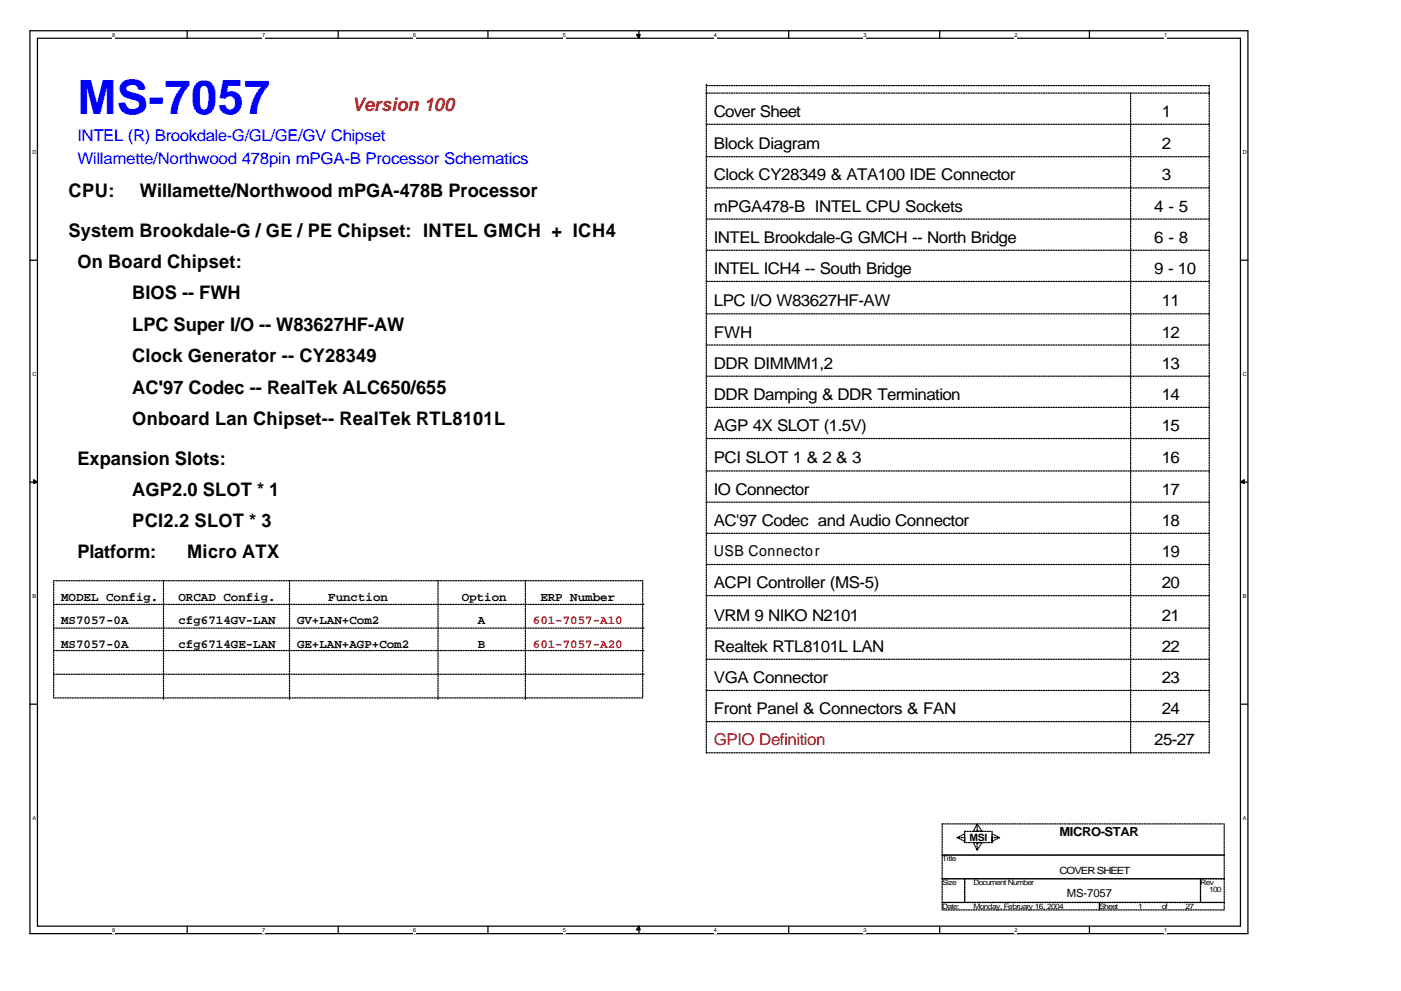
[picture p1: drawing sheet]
<svg xmlns="http://www.w3.org/2000/svg" width="297mm" height="210mm" viewBox="0 0 297 210" stroke-linecap="round" stroke-linejoin="round" font-family="sans-serif">
<path d="M6.3 6.5h258.3v191.6h-258.3zM7.9 8.1h255.1v188.4h-255.1z" fill="none" stroke="#000" stroke-width=".26"/>
<g fill="#fff">
<path d="M23.8 6.8h.5v1.3h-.5z"/>
<path d="M23.8 196.8h.5v1.3h-.5z"/>
</g>
<path d="M39.7 6.5v1.6M39.7 196.5v1.6" fill="none" stroke="#000" stroke-width=".26"/>
<g fill="#fff">
<path d="M55.6 6.8h.5v1.3h-.5z"/>
<path d="M55.6 196.8h.5v1.3h-.5z"/>
</g>
<path d="M71.7 6.5v1.6M71.7 196.5v1.6" fill="none" stroke="#000" stroke-width=".26"/>
<g fill="#fff">
<path d="M87.6 6.8h.5v1.3h-.5z"/>
<path d="M87.6 196.8h.5v1.3h-.5z"/>
</g>
<path d="M103.5 6.5v1.6M103.5 196.5v1.6" fill="none" stroke="#000" stroke-width=".26"/>
<g fill="#fff">
<path d="M119.3 6.8h.6v1.3h-.6z"/>
<path d="M119.3 196.8h.6v1.3h-.6z"/>
</g>
<path d="M135.5 6.5v1.6M135.5 196.5v1.6" fill="none" stroke="#000" stroke-width=".26"/>
<g fill="#000" stroke="#000" stroke-width=".26">
<path d="M134.9 7.3h.8l-.2 .8z" fill-rule="evenodd"/>
<path d="M135.5 196.5l.2 .8h-.8z" fill-rule="evenodd"/>
</g>
<g fill="#fff">
<path d="M151.3 6.8h.6v1.3h-.6z"/>
<path d="M151.3 196.8h.6v1.3h-.6z"/>
</g>
<path d="M167.2 6.5v1.6M167.2 196.5v1.6" fill="none" stroke="#000" stroke-width=".26"/>
<g fill="#fff">
<path d="M183.1 6.8h.5v1.3h-.5z"/>
<path d="M183.1 196.8h.5v1.3h-.5z"/>
</g>
<path d="M199.2 6.5v1.6M199.2 196.5v1.6" fill="none" stroke="#000" stroke-width=".26"/>
<g fill="#fff">
<path d="M215.1 6.8h.5v1.3h-.5z"/>
<path d="M215.1 196.8h.5v1.3h-.5z"/>
</g>
<path d="M231 6.5v1.6M231 196.5v1.6" fill="none" stroke="#000" stroke-width=".26"/>
<g fill="#fff">
<path d="M246.9 6.8h.5v1.3h-.5z"/>
<path d="M246.9 196.8h.5v1.3h-.5z"/>
<path d="M6.9 31.7h.8v1.3h-.8z"/>
<path d="M263.5 31.7h.8v1.3h-.8z"/>
<path d="M6.9 78.8h.8v1.3h-.8z"/>
<path d="M263.5 78.8h.8v1.3h-.8z"/>
</g>
<path d="M6.3 55.2h1.6M263 55.2h1.6" fill="none" stroke="#000" stroke-width=".26"/>
<g fill="#fff">
<path d="M6.9 125.9h.8v1.3h-.8z"/>
<path d="M263.5 125.9h.8v1.3h-.8z"/>
</g>
<path d="M6.3 102.3h1.6M263 102.3h1.6" fill="none" stroke="#000" stroke-width=".26"/>
<g fill="#000" stroke="#000" stroke-width=".26">
<path d="M7.1 101.8l.8 .5-.8 .3z" fill-rule="evenodd"/>
<path d="M263 102.3l.8-.5v.8z" fill-rule="evenodd"/>
</g>
<g fill="#fff">
<path d="M6.9 172.9h.8v1.4h-.8z"/>
<path d="M263.5 172.9h.8v1.4h-.8z"/>
</g>
<path d="M6.3 149.4h1.6M263 149.4h1.6" fill="none" stroke="#000" stroke-width=".26"/>
<g fill="none" stroke="#000" stroke-width=".26" stroke-dasharray=".3 .3 .3 .3 .3 .3 .3 .3">
<path d="M149.8 19.8h106.8M149.8 18.2h106.8M149.8 19.8v-1.9M239.7 19.8v140.2M256.4 18.2v1.8M256.4 19.8v140.2M149.8 39.9h106.8M149.8 33.2h106.8M149.8 26.4h106.8M149.8 46.5h106.8M149.8 59.7h106.8M149.8 53.1h106.8"/>
<path d="M149.8 79.8h106.8M149.8 73.2h106.8M149.8 66.6h106.8M149.8 86.4h106.8M149.8 99.9h106.8M149.8 93h106.8M149.8 113.2h106.8M149.8 119.8h106.8M149.8 106.5h106.8M11.4 128.2h125.1M11.4 133.3h125.1M11.4 138h125.1"/>
<path d="M11.4 123.2h124.9M34.7 123.2v25.1M61.4 123.2v25.1M92.9 123.2v25.1M111.4 123.2v25.1M136.3 123.2v24.9M149.8 139.9h106.8M149.8 133.3h106.8M149.8 126.4h106.8M11.4 143.1h125.1M11.4 148.1v-24.9M136.3 148.1h-124.9"/>
<path d="M149.8 153.1h106.8M149.8 146.5h106.8M149.8 159.7h106.8M149.8 159.7v-140.2M199.8 174.8h59.8M204.5 178.5v-1.6l-1.6 .8h1.6v.8l-1.6-.8M204.5 176.4h5.8M204.5 178.8v-2.4M208.2 176.4h-1.8l.8-1.6v1.6h1l-1-1.6M208.2 178.8h-1.8l.8 1.6v-1.6h1l-1 1.6M210.3 178.5v-1.6l1.6 .8h-1.6v.8l1.6-.8M210.3 176.4v2.4"/>
<path d="M210.3 178.8h-5.8M259.6 174.8v6.6M199.8 181.4v-6.6M199.8 181.4h59.8M199.8 186.4v-5M199.8 186.4h4.7M199.8 191.5v-5.1M199.8 191.5h33.3M199.8 193.1v-1.6M204.5 186.4v5.1M204.5 191.5h-4.7M204.5 186.4h50"/>
<path d="M204.5 191.5v-5.1M233.1 191.5v1.6M233.1 193.1h-33.3M233.1 191.5h26.5M233.1 193.1v-1.6M254.5 186.4v5.1M254.5 191.5h-50M254.5 186.4h5.1M254.5 191.5v-5.1M259.6 181.4h-59.8M259.6 181.4v5M259.6 186.4h-59.8"/>
<path d="M259.6 186.4v5.1M259.6 191.5h-5.1M259.6 191.5v1.6M259.6 193.1h-26.5"/>
</g>
<text font-size="10.1" fill="#00f" x="16.4" y="24.3">MS-7057</text>
<text font-size="4" fill="#f00" x="74.6" y="23.5">Version 100</text>
<g font-size="4">
<text x="14.6" y="41.7">CPU:</text>
<text x="29.6" y="41.7">Willamette/Northwood mPGA-478B Processor</text>
<text x="14.6" y="50.2">System Brookdale-G / GE / PE Chipset: INTEL GMCH + ICH4</text>
<text x="16.4" y="56.8">On Board Chipset:</text>
<text x="28" y="63.4">BIOS -- FWH</text>
<text x="28" y="70.3">LPC Super I/O -- W83627HF-AW</text>
<text x="28" y="76.9">Clock Generator -- CY28349</text>
<text x="28" y="83.5">AC'97 Codec -- RealTek ALC650/655</text>
<text x="28" y="90.1">Onboard Lan Chipset-- RealTek RTL8101L</text>
<text x="16.4" y="98.6">Expansion Slots:</text>
<text x="28" y="105.2">AGP2.0 SLOT * 1</text>
<text x="28" y="111.8">PCI2.2 SLOT * 3</text>
<text x="16.4" y="118.4">Platform:</text>
<text x="39.7" y="118.4">Micro ATX</text>
</g>
<g font-size="3.4" fill="#00f">
<text x="16.4" y="29.8">INTEL (R) Brookdale-G/GL/GE/GV Chipset</text>
<text x="16.4" y="34.8">Willamette/Northwood 478pin mPGA-B Processor Schematics</text>
</g>
<g font-size="3.4">
<text x="151.3" y="24.8">Cover Sheet</text>
<text x="246.3" y="24.8">1</text>
<text x="151.3" y="31.7">Block Diagram</text>
<text x="246.3" y="31.7">2</text>
<text x="151.3" y="38.3">Clock CY28349 &amp; ATA100 IDE Connector</text>
<text x="246.3" y="38.3">3</text>
<text x="151.3" y="44.9">mPGA478-B INTEL CPU Sockets</text>
<text x="244.7" y="44.9">4 - 5</text>
<text x="151.3" y="51.5">INTEL Brookdale-G GMCH -- North Bridge</text>
<text x="244.7" y="51.5">6 - 8</text>
<text x="151.3" y="58.1">INTEL ICH4 -- South Bridge</text>
<text x="244.7" y="58.1">9 - 10</text>
<text x="151.3" y="65">LPC I/O W83627HF-AW</text>
<text x="246.3" y="65">11</text>
<text x="151.3" y="71.6">FWH</text>
<text x="246.3" y="71.6">12</text>
<text x="151.3" y="78.2">DDR DIMMM1,2</text>
<text x="246.3" y="78.2">13</text>
<text x="151.3" y="84.8">DDR Damping &amp; DDR Termination</text>
<text x="246.3" y="84.8">14</text>
<text x="151.3" y="91.5">AGP 4X SLOT (1.5V)</text>
<text x="246.3" y="91.5">15</text>
<text x="151.3" y="98.3">PCI SLOT 1 &amp; 2 &amp; 3</text>
<text x="246.3" y="98.3">16</text>
<text x="151.3" y="105">IO Connector</text>
<text x="246.3" y="105">17</text>
<text x="151.3" y="111.6">AC'97 Codec and Audio Connector</text>
<text x="246.3" y="111.6">18</text>
<text x="246.3" y="118.2">19</text>
<text x="151.3" y="124.8">ACPI Controller (MS-5)</text>
<text x="246.3" y="124.8">20</text>
<text x="151.3" y="131.7">VRM 9 NIKO N2101</text>
<text x="246.3" y="131.7">21</text>
<text x="151.3" y="138.3">Realtek RTL8101L LAN</text>
<text x="246.3" y="138.3">22</text>
<text x="151.3" y="144.9">VGA Connector</text>
<text x="246.3" y="144.9">23</text>
<text x="151.3" y="151.5">Front Panel &amp; Connectors &amp; FAN</text>
<text x="246.3" y="151.5">24</text>
<text x="244.7" y="158.1">25-27</text>
</g>
<text font-size="3.4" fill="#f00" x="151.3" y="158.1">GPIO Definition</text>
<text font-size="3.2" x="151.3" y="117.9">USB Connector</text>
<g font-size="2.6">
<text x="13" y="127.4">MODEL Config.</text>
<text x="37.8" y="127.4">ORCAD Config.</text>
<text x="69.6" y="127.4">Function</text>
<text x="97.9" y="127.4">Option</text>
<text x="114.6" y="127.4">ERP Number</text>
<text x="13" y="132.5">MS7057-0A</text>
<text x="13" y="137.5">MS7057-0A</text>
<text x="37.8" y="132.5">cfg6714GV-LAN</text>
<text x="37.8" y="137.5">cfg6714GE-LAN</text>
<text x="63" y="132.5">GV+LAN+Com2</text>
<text x="63" y="137.5">GE+LAN+AGP+Com2</text>
<text x="101.3" y="132.5">A</text>
<text x="101.3" y="137.5">B</text>
<text x="224.6" y="177.4">MICRO-STAR</text>
</g>
<g font-size="2.6" fill="#f00">
<text x="113" y="137.5">601-7057-A20</text>
<text x="113" y="132.5">601-7057-A10</text>
</g>
<text font-size="2.4" x="226.2" y="190.4">MS-7057</text>
<g font-size="2.1">
<text x="205.6" y="178.5">MSI</text>
<text x="224.6" y="185.4">COVER SHEET</text>
</g>
<g font-size="1.6">
<text x="199.8" y="182.7">Title</text>
<text x="199.8" y="187.8">Size</text>
<text x="206.4" y="187.8">Document Number</text>
<text x="254.5" y="187.8">Rev</text>
<text x="256.4" y="189.4">100</text>
<text x="199.8" y="192.8">Date:</text>
<text x="206.4" y="192.8">Monday, February 16, 2004</text>
<text x="233.1" y="192.8">Sheet</text>
<text x="241.3" y="192.8">1</text>
<text x="246.3" y="192.8">of</text>
<text x="251.4" y="192.8">27</text>
</g>
<g font-size="1.2">
<text x="23.8" y="7.8">8</text>
<text x="55.6" y="7.8">7</text>
<text x="87.6" y="7.8">6</text>
<text x="119.3" y="7.8">5</text>
<text x="151.3" y="7.8">4</text>
<text x="183.1" y="7.8">3</text>
<text x="215.1" y="7.8">2</text>
<text x="246.9" y="7.8">1</text>
<text x="6.9" y="32.7">D</text>
<text x="263.5" y="32.7">D</text>
<text x="6.9" y="79.8">C</text>
<text x="263.5" y="79.8">C</text>
<text x="6.9" y="126.9">B</text>
<text x="263.5" y="126.9">B</text>
<text x="6.9" y="174">A</text>
<text x="263.5" y="174">A</text>
<text x="23.8" y="197.8">8</text>
<text x="55.6" y="197.8">7</text>
<text x="87.6" y="197.8">6</text>
<text x="119.3" y="197.8">5</text>
<text x="151.3" y="197.8">4</text>
<text x="183.1" y="197.8">3</text>
<text x="215.1" y="197.8">2</text>
<text x="246.9" y="197.8">1</text>
</g>
</svg>
